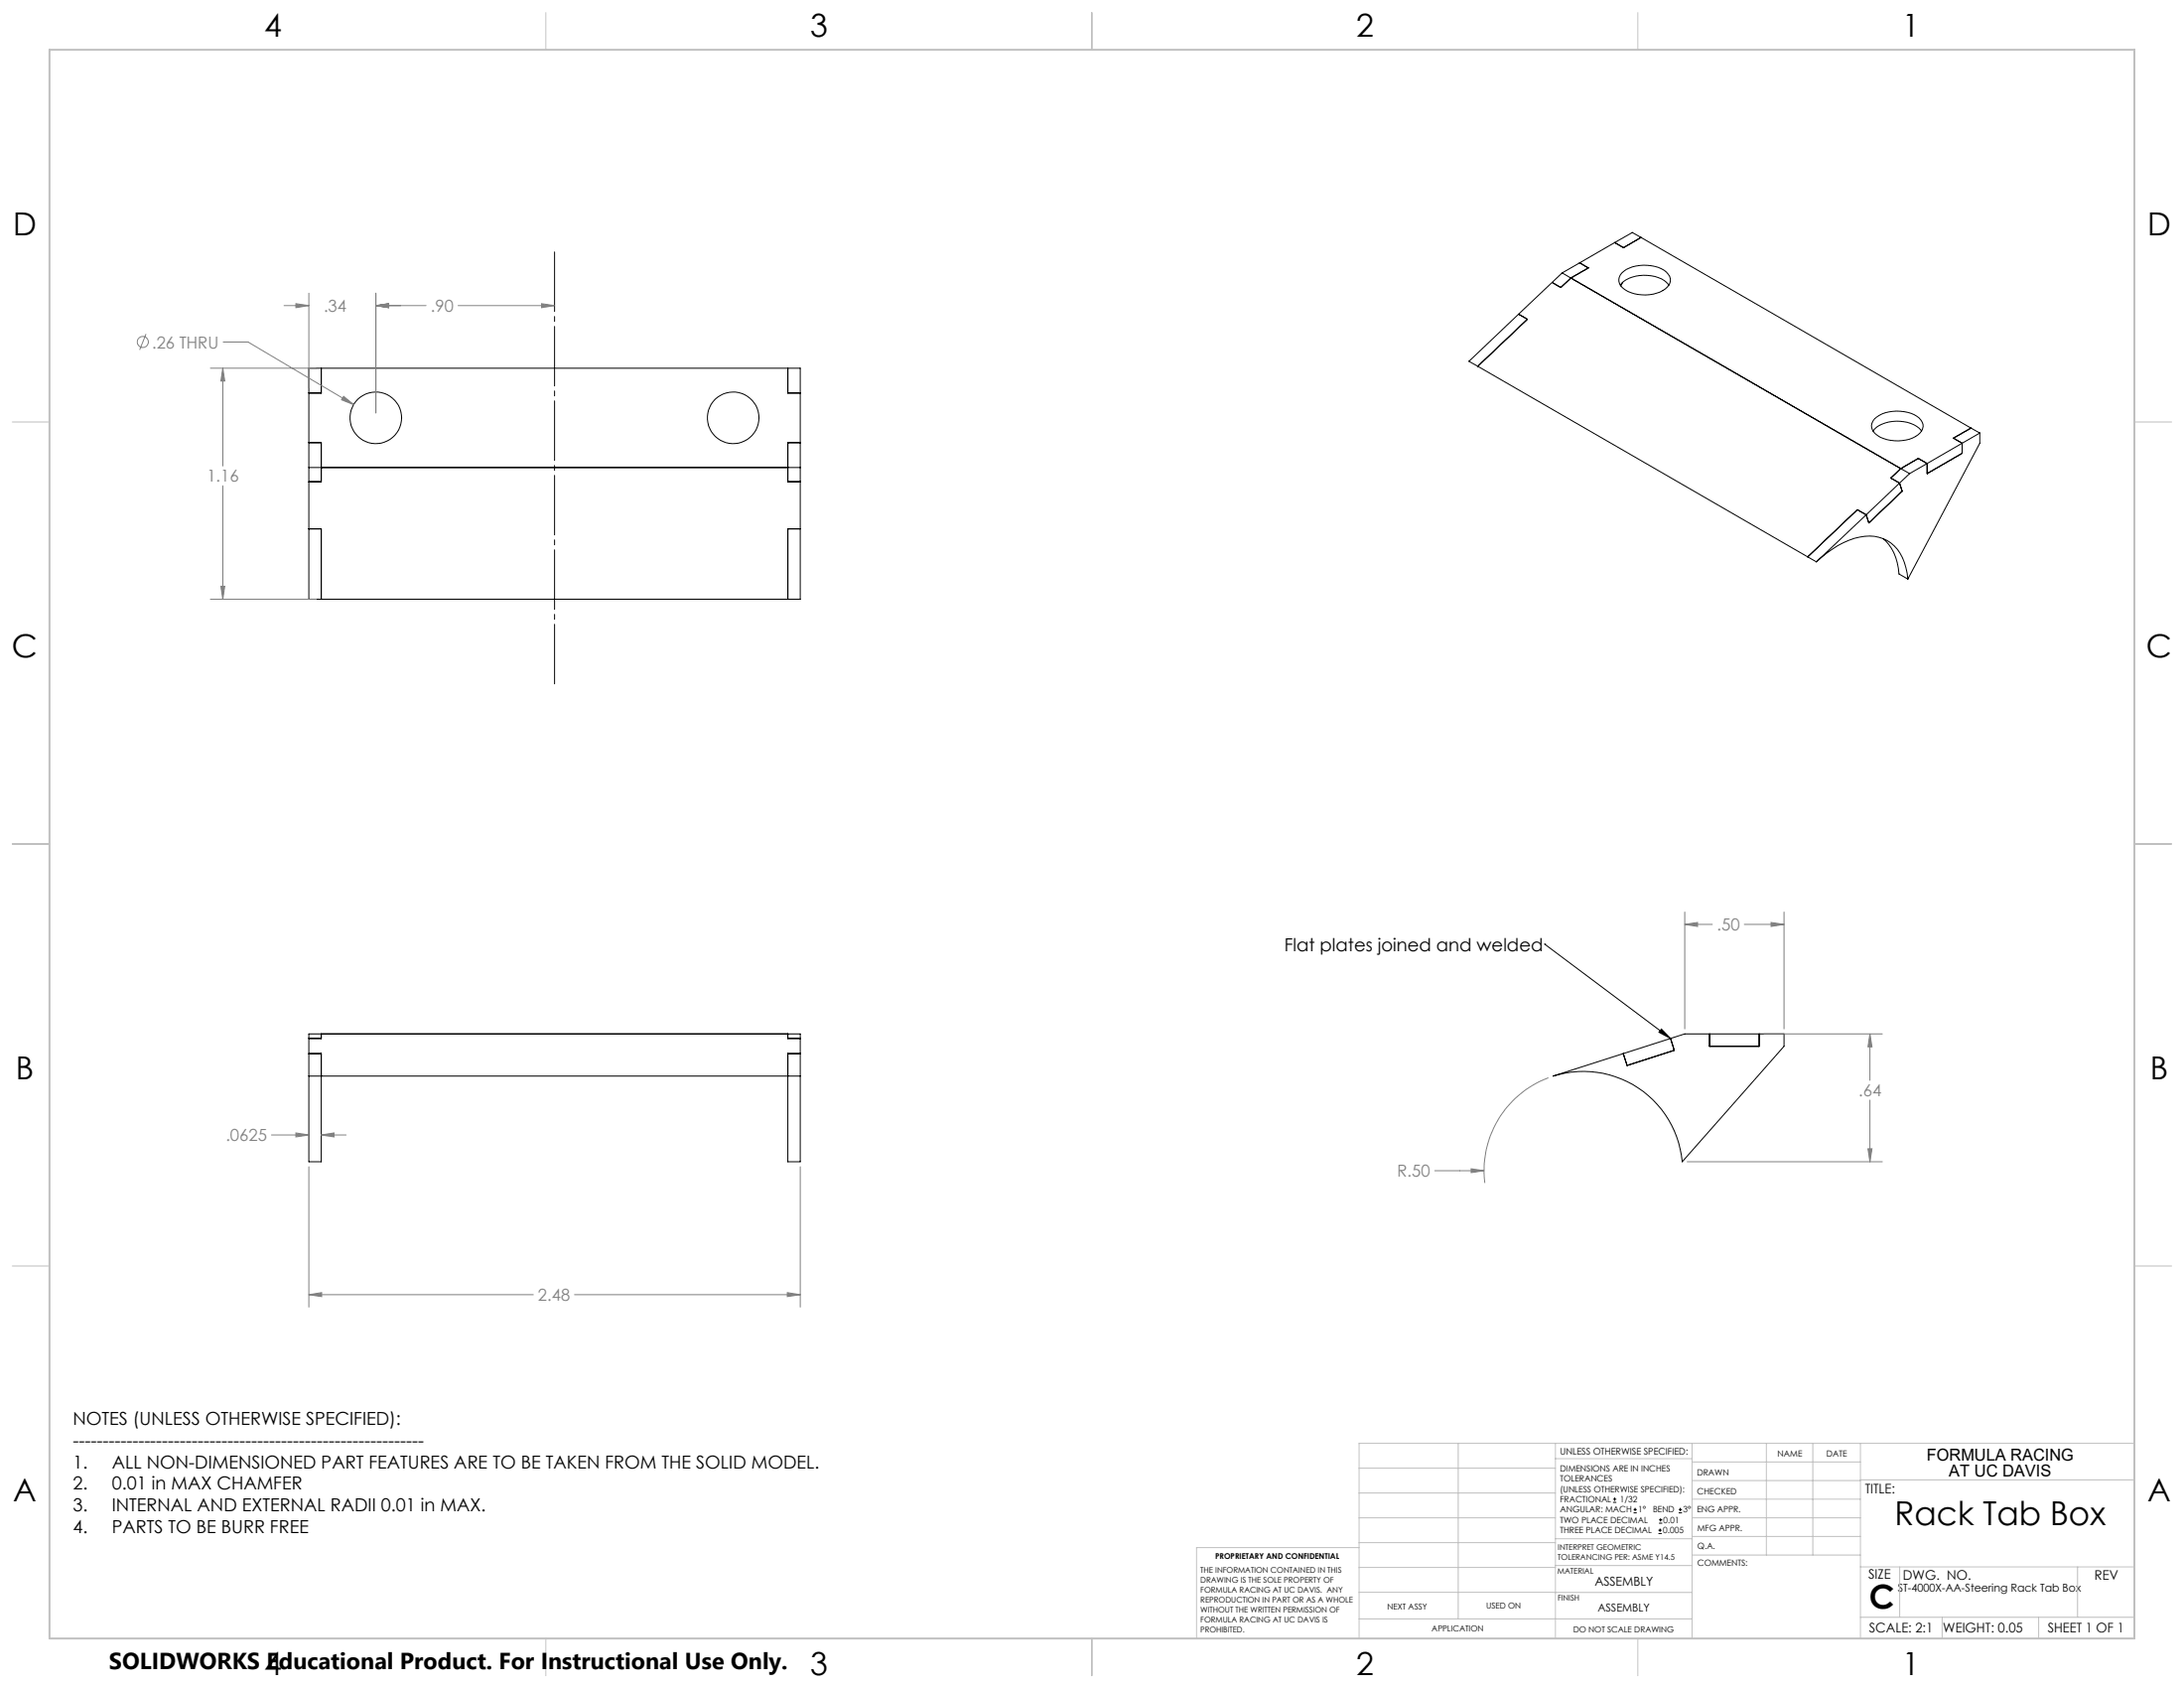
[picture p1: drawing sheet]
<svg xmlns="http://www.w3.org/2000/svg" width="559mm" height="432mm" viewBox="0 0 559 432" stroke-linecap="round" stroke-linejoin="round" font-family="sans-serif">
<g fill="none" stroke="#000" stroke-width=".25">
<path d="M399.7 69.8l-11.2 10.6M399.7 69.8l2.2 1.3M401.9 71.1l-2.6 2.5-2.2-1.4M401.9 71.1l84.4 48.8M404.2 67.2l2.2 1.3-4.5 2.6M404.2 67.2l-4.5 2.6M413.1 62.1l-8.9 5.1M414.6 73a7.5 7.5 0 0 1 6.9-2.6 6.7 6.7 0 0 1 5.5 2.6M414.9 69.8a9.6 9.6 0 0 1 9.4-1.4 3.6 3.6 0 0 1 3 4 6.1 6.1 0 0 1-5.3 3 8.6 8.6 0 0 1-7.3-2.2 2.49 2.49 0 0 1 .2-3.4zM415.2 72.2l-.5 .9M419.9 60.7l-4.5 2.7-2.3-1.3M419.9 60.7l-2.2-1.2-4.6 2.6"/>
<path d="M419.9 60.7l84.4 48.8M79 94.2h125.8v59.1h-125.8zM82.2 94.2v6.3h-3.2M201.6 94.2v6.3h3.2M378.1 93.7l84.4 48.8M388.5 80.4l2.3 1.3-12.7 12M388.5 80.4l-12.7 12 2.3 1.3M79 113.2h3.2v10h-3.2M79 119.6h125.8M204.8 113.2h-3.2v10h3.2M479.2 110.3a7.6 7.6 0 0 1 7-2.5 7 7 0 0 1 5.5 2.5M479.6 107.2a9.6 9.6 0 0 1 11.4-.3 2.58 2.58 0 0 1-.3 4.3 9.7 9.7 0 0 1-10.9-.2 2.55 2.55 0 0 1-.2-3.8z"/>
<path d="M486.3 119.9l-2.5 2.4 2.2 1.3M486.3 119.9l2.3 1.2M493.1 118.6l-4.5 2.5M493.1 118.6l-2.3-1.3-4.5 2.6M504.3 109.5l-4.5 2.6 2.2 1.3v2.6l-8.9 5.1v-2.5M504.3 109.5l2.3 1.3M506.6 110.8l-13.5 7.8M506.6 110.8v2.6l-18.5 34.7M79 135.3h3.2v18M204.8 135.3h-3.2v18M477.5 131.7l-2.3-1.3-12.7 12.1M477.5 131.7l-12.8 12"/>
<path d="M481.8 137.8a12.3 12.3 0 0 1 4.1 9l2.2 1.3M486 123.6l-8.5 8.1M486 123.6l.7 2.1-8.5 8.1-.7-2.1M488.6 121.1l-2.6 2.5M462.5 142.5l2.2 1.2M464.7 143.7a21 21 0 0 1 13.6-6.6 9.5 9.5 0 0 1 9.3 8.1l.5 2.9M395.2 241.5h.1M395.2 241.5l32.2 24.1M79 269.5h3.2v27.7h-3.2v-21.9M79 275.3h125.8M79 275.3v-10.8h125.8v10.8M82.2 264.5v1.1h-3.2"/>
<path d="M201.6 264.5v1.1h3.2M204.8 269.5h-3.2v27.7h3.2v-21.9M397.4 275.3l33.7-10.8h25.4v3.2l-26.1 29.5a25.4 25.4 0 0 0-33-21.9zM425.1 263.2l2.3 2.4-2.9-1.5zM427.4 265.6l1 3.1-12.1 3.9-1-3.1M437.4 264.5v3.2h12.7v-3.2M412.7 384.3h.9M412.7 383.5h.9M413.1 383.1v.8M418 387h.8M418 386.2h.8M418.4 385.7v.9"/>
<path d="M424.3 392.3h.9M424.3 391.4h.9M424.5 389.6h.8M424.5 388.8h.8M424.7 391v.9M424.9 388.4v.8M429.5 387h.9M429.5 386.2h.9M429.9 385.7v.9"/>
<circle cx="96.2" cy="106.9" r="6.6"/>
<circle cx="187.6" cy="106.9" r="6.6"/>
</g>
<g fill="none" stroke="#808080" stroke-width=".25">
<path d="M72.7 78.2h6.3M75.7 77.7l3.3 .5-3.3 .5zM79 75v24.3M96.2 78.2l3.2-.5v1zM96.2 75v30.6M96.2 78.2h12.8M117.2 78.2h24.7M138.6 77.7l3.3 .5-3.3 .5zM37.4 85.4l-1.7 4.1M53.8 94.2h27.1M57 94.2l.5 3.3h-1zM57 94.2v25"/>
<path d="M57.1 87.5h6.4l27 16M87.9 101.4l2.6 2.1-3.1-1.2zM57 124.2v29.1M53.8 153.3h27.1M56.5 150h1l-.5 3.3zM431.1 236.5l3.2-.5v1zM431.1 233.3v29.9M431.1 236.5h7M446.3 236.5h10.2M453.1 236l3.4 .5-3.4 .5zM456.5 233.3v29.9M396.2 275.7a25.3 25.3 0 0 0-16.3 26.9"/>
<path d="M451.4 264.5h30.2M478.4 264.5l.6 3.3h-1.1zM478.4 264.5v11.9M69.5 290.3h9.5M75.7 289.8l3.3 .5-3.3 .5zM79 298.4v36M82.2 290.3l3.3-.5v1zM82.2 290.3h6.3M204.8 298.4v36M367.1 299.5h12.6M376.4 299l3.3 .5-3.3 .5zM431.7 297.2h49.9"/>
<path d="M477.9 293.9h1.1l-.6 3.3zM478.4 281.4v15.8M79 331.2l3.3-.5v1zM79 331.2h57.5M147 331.2h57.8M201.4 330.7l3.4 .5-3.4 .5z"/>
<circle cx="36.5" cy="87.5" r="1.42"/>
</g>
<path d="M141.9 175.5v-111.7" fill="none" stroke="#000" stroke-width=".25" stroke-dasharray="15.2 1.3 1.3 1.3" stroke-dashoffset="-.6"/>
<g fill="none" stroke="#c0c0c0" stroke-width=".25">
<path d="M139.7 3.2v9.5M279.4 3.2v9.5M419.1 3.2v9.5M3.1 107.9h9.6M546.1 107.9h9.5M3.1 215.9h9.6M546.1 215.9h9.5M3.1 323.8h9.6M546.1 323.8h9.5M347.7 375.6h50.3M373.1 369.2v44.9M398 369.2v49.9"/>
<path d="M398 373.1h34.9M432.9 369.2v49.9M432.9 378.7h43.1M432.9 374h43.1M451.9 369.2v28.6M463.8 369.2v28.6M476 369.2v49.9M476 378.6h70.1M546.1 369.2h-198.4v49.9M347.7 394.6h50.3M347.7 388.3h50.3M347.7 381.9h50.3"/>
<path d="M347.7 395.9h-41.6v23.2M398 393.6h35M432.9 383.5h43.1M432.9 388.3h43.1M432.9 393h43.1M433 397.8h43M139.7 419.1v9.6M279.4 419.1v9.6M347.7 414.1h85.2M347.7 401h50.3M347.7 407.3h50.3M398 407.4h34.9"/>
<path d="M398 400.5h35M419.1 419.1v9.6M476 413.7h70.1M476 400.8h70.1M486.1 400.8v12.9M496.9 413.7v5.4M521.6 413.7v5.4M531.6 400.8v12.9"/>
</g>
<path d="M12.7 12.7h533.4v406.4h-533.4z" fill="none" stroke="#c0c0c0" stroke-width=".5"/>
<path d="M425.1 263.2l2.3 2.4-2.9-1.5z" fill="#000"/>
<path d="M79 331.2l3.3-.5v1zM201.4 330.7l3.4 .5-3.4 .5zM82.2 290.3l3.3-.5v1zM75.7 289.8l3.3 .5-3.3 .5zM376.4 299v1l3.3-.5zM431.1 236.5l3.2-.5v1zM453.1 236l3.4 .5-3.4 .5zM478.4 264.5l.6 3.3h-1.1zM477.9 293.9h1.1l-.6 3.3zM57 94.2l.5 3.3h-1zM56.5 150h1l-.5 3.3zM87.9 101.4l-.5 .9 3.1 1.2zM96.2 78.2l3.2-.5v1zM138.6 77.7l3.3 .5-3.3 .5zM96.2 78.2l3.2-.5v1zM75.7 77.7l3.3 .5-3.3 .5z" fill="#808080"/>
<g font-size="8.5">
<text x="484.8" y="390.1">Rack Tab Box</text>
<text x="478.3" y="411.4">C</text>
</g>
<g font-size="8.1">
<text x="67.6" y="9.3">4</text>
<text x="207.3" y="9.3">3</text>
<text x="347" y="9.3">2</text>
<text x="486.7" y="9.3">1</text>
<text x="3.3" y="60.1">D</text>
<text x="549.4" y="60.1">D</text>
<text x="3" y="168">C</text>
<text x="549.1" y="168">C</text>
<text x="4" y="276">B</text>
<text x="550.1" y="276">B</text>
<text x="3.3" y="383.9">A</text>
<text x="549.4" y="383.9">A</text>
<text x="67.6" y="428.4">4</text>
<text x="207.3" y="428.4">3</text>
<text x="347" y="428.4">2</text>
<text x="486.7" y="428.4">1</text>
</g>
<text font-size="5.9" x="27.9" y="427">SOLIDWORKS Educational Product. For Instructional Use Only.</text>
<g font-size="4.6">
<text x="328.6" y="243.2">Flat plates joined and welded</text>
<text x="18.6" y="364.4">NOTES (UNLESS OTHERWISE SPECIFIED):</text>
<text x="18.6" y="370">-----------------------------------------------------------</text>
<text x="18.6" y="375.5">1.</text>
<text x="28.7" y="375.5">ALL NON-DIMENSIONED PART FEATURES ARE TO BE TAKEN FROM THE SOLID MODEL.</text>
<text x="18.6" y="381.1">2.</text>
<text x="28.7" y="381.1">0.01 in MAX CHAMFER</text>
<text x="18.6" y="386.7">3.</text>
<text x="28.7" y="386.7">INTERNAL AND EXTERNAL RADII 0.01 in MAX.</text>
<text x="18.6" y="392.3">4.</text>
<text x="28.7" y="392.3">PARTS TO BE BURR FREE</text>
</g>
<g font-size="4.2" fill="#808080">
<text x="82.8" y="79.8">.34</text>
<text x="110.2" y="79.8">.90</text>
<text x="38.9" y="89.1">.26 THRU</text>
<text x="52.9" y="123.3">1.16</text>
<text x="439.3" y="238.1">.50</text>
<text x="475.5" y="280.5">.64</text>
<text x="57.8" y="291.9">.0625</text>
<text x="357.5" y="301.1">R.50</text>
<text x="137.7" y="332.8">2.48</text>
</g>
<g font-size="4.2">
<text x="493" y="373.5">FORMULA RACING</text>
<text x="498.7" y="377.8">AT UC DAVIS</text>
</g>
<g font-size="3.4">
<text x="477.2" y="381.9">TITLE:</text>
<text x="478.1" y="404">SIZE</text>
<text x="486.9" y="404">DWG. NO.</text>
<text x="535.9" y="404.1">REV</text>
<text x="478.2" y="417.6">SCALE: 2:1</text>
<text x="497.1" y="417.7">WEIGHT: 0.05</text>
<text x="523.9" y="417.6">SHEET 1 OF 1</text>
</g>
<text font-size="3.2" x="408" y="405.7">ASSEMBLY</text>
<g font-size="2.8">
<text x="485.6" y="407.2">ST-4000X-AA-Steering Rack Tab Box</text>
<text x="408.8" y="412.2">ASSEMBLY</text>
</g>
<text font-size="2.4" x="399.2" y="372.1">UNLESS OTHERWISE SPECIFIED:</text>
<g font-size="2.2">
<text x="399.2" y="376.4">DIMENSIONS ARE IN INCHES</text>
<text x="434.2" y="377.3">DRAWN</text>
<text x="454.8" y="372.5">NAME</text>
<text x="467.3" y="372.6">DATE</text>
<text x="399.2" y="379">TOLERANCES</text>
<text x="399.2" y="381.7">(UNLESS OTHERWISE SPECIFIED):</text>
<text x="434.3" y="382.2">CHECKED</text>
<text x="399.2" y="389.6">TWO PLACE DECIMAL</text>
<text x="399.2" y="384.3">FRACTIONAL</text>
<text x="399.2" y="387">ANGULAR: MACH</text>
<text x="414.5" y="384.3">1/32</text>
<text x="419.1" y="387">1°</text>
<text x="422.9" y="387">BEND</text>
<text x="425.6" y="389.6">0.01</text>
<text x="430.6" y="387">3°</text>
<text x="434.2" y="386.9">ENG APPR.</text>
<text x="399.2" y="392.3">THREE PLACE DECIMAL</text>
<text x="425.5" y="392.3">0.005</text>
<text x="434.3" y="391.6">MFG APPR.</text>
<text x="434.3" y="396.3">Q.A.</text>
<text x="434.3" y="400.5">COMMENTS:</text>
</g>
<g font-size="2.1">
<text x="354.9" y="411.6">NEXT ASSY</text>
<text x="380.3" y="411.6">USED ON</text>
<text x="366.3" y="417.4">APPLICATION</text>
<text x="402.5" y="417.5">DO NOT SCALE DRAWING</text>
</g>
<g font-size="2">
<text x="310.9" y="398.8">PROPRIETARY AND CONFIDENTIAL</text>
<text x="398.6" y="396.5">INTERPRET GEOMETRIC</text>
<text x="398.6" y="399">TOLERANCING PER: ASME Y14.5</text>
<text x="307.2" y="402.4">THE INFORMATION CONTAINED IN THIS</text>
<text x="307.2" y="404.9">DRAWING IS THE SOLE PROPERTY OF</text>
<text x="307.2" y="407.5">FORMULA RACING AT UC DAVIS. ANY</text>
<text x="398.5" y="402.6">MATERIAL</text>
<text x="307.2" y="410">REPRODUCTION IN PART OR AS A WHOLE</text>
<text x="307.2" y="412.5">WITHOUT THE WRITTEN PERMISSION OF</text>
<text x="398.5" y="409.4">FINISH</text>
<text x="307.2" y="415">FORMULA RACING AT UC DAVIS IS</text>
<text x="307.2" y="417.6">PROHIBITED.</text>
</g>
</svg>
